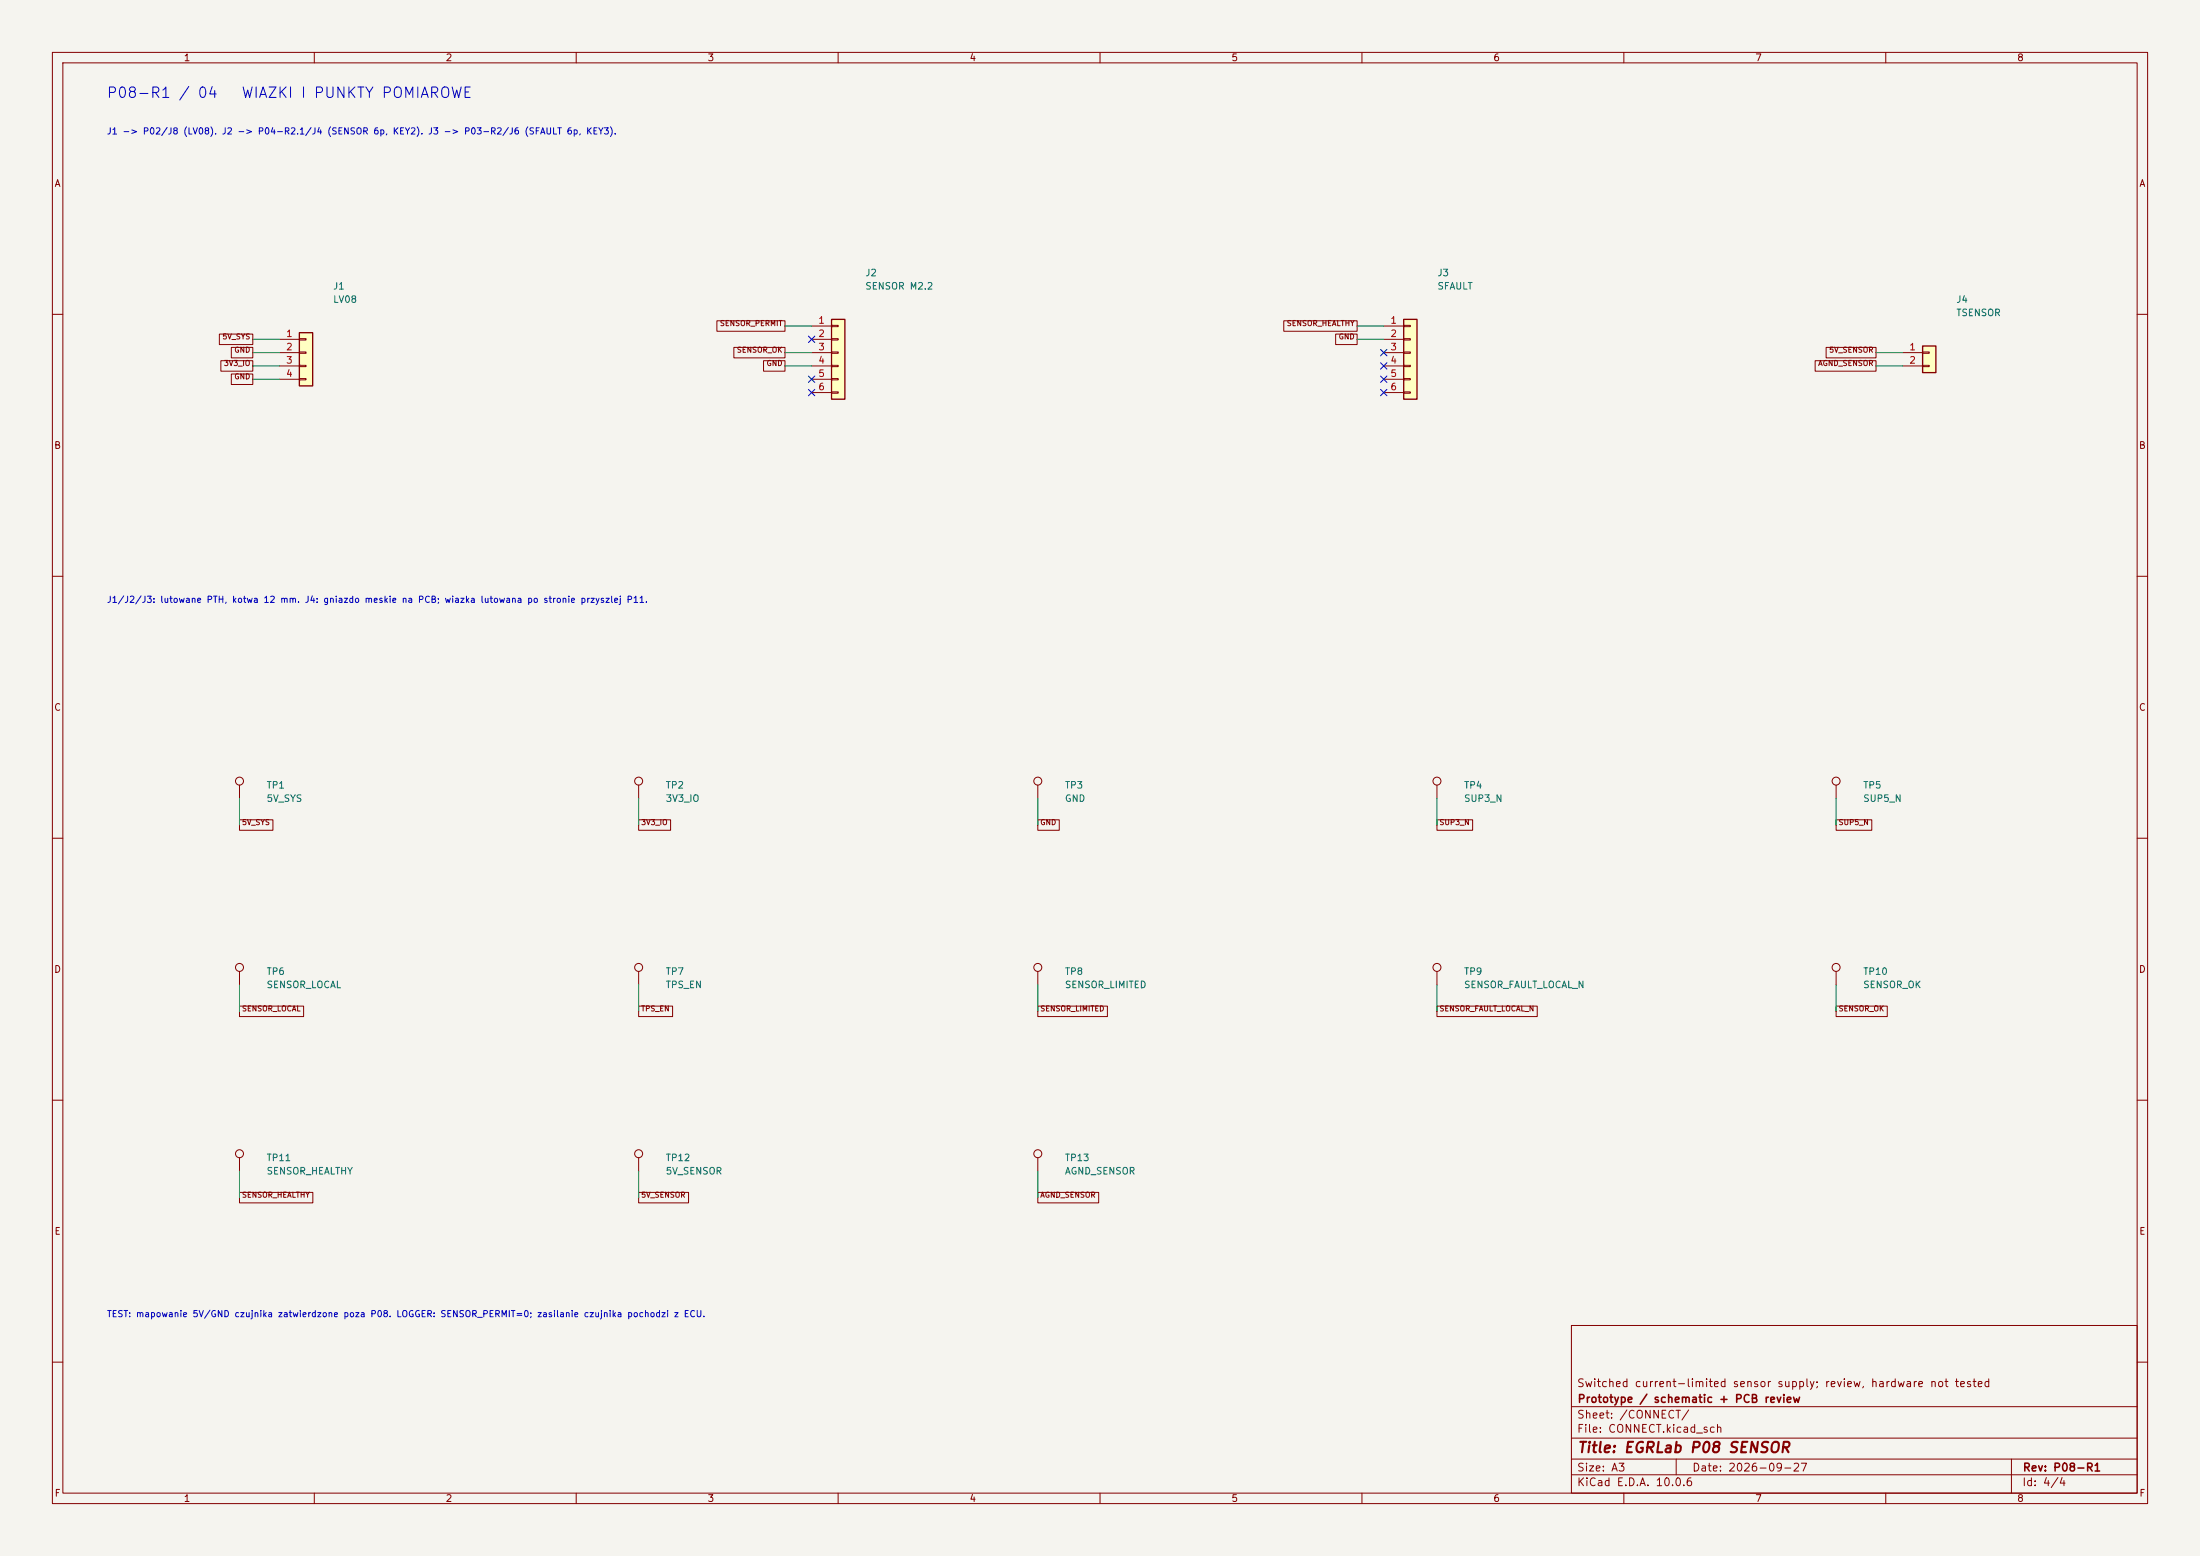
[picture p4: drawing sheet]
(kicad_sch (version 20250114) (generator "eeschema") (paper "A3") (title_block (title "EGRLab P08 SENSOR") (date "2026-09-27") (rev "P08-R1") (company "Prototype / schematic + PCB review") (comment 1 "Switched current-limited sensor supply; review, hardware not tested"))(lib_symbols (symbol "P08:Conn_01x04" (pin_names (offset 1.016) (hide yes)) (exclude_from_sim no) (in_bom yes) (on_board yes) (in_pos_files yes) (duplicate_pin_numbers_are_jumpers no) (symbol "Conn_01x04_1_1" (rectangle (start -1.27 3.81) (end 1.27 -6.35) (stroke (width 0.254) (type default)) (fill (type background))) (rectangle (start -1.27 2.667) (end 0 2.413) (stroke (width 0.1524) (type default)) (fill (type none))) (rectangle (start -1.27 0.127) (end 0 -0.127) (stroke (width 0.1524) (type default)) (fill (type none))) (rectangle (start -1.27 -2.413) (end 0 -2.667) (stroke (width 0.1524) (type default)) (fill (type none))) (rectangle (start -1.27 -4.953) (end 0 -5.207) (stroke (width 0.1524) (type default)) (fill (type none))) (pin passive line (at -5.08 2.54 0) (length 3.81) (name "Pin_1" (effects (font (size 1.27 1.27)))) (number "1" (effects (font (size 1.27 1.27))))) (pin passive line (at -5.08 0 0) (length 3.81) (name "Pin_2" (effects (font (size 1.27 1.27)))) (number "2" (effects (font (size 1.27 1.27))))) (pin passive line (at -5.08 -2.54 0) (length 3.81) (name "Pin_3" (effects (font (size 1.27 1.27)))) (number "3" (effects (font (size 1.27 1.27))))) (pin passive line (at -5.08 -5.08 0) (length 3.81) (name "Pin_4" (effects (font (size 1.27 1.27)))) (number "4" (effects (font (size 1.27 1.27)))))) (embedded_fonts no))(symbol "P08:Conn_01x06" (pin_names (offset 1.016) (hide yes)) (exclude_from_sim no) (in_bom yes) (on_board yes) (in_pos_files yes) (duplicate_pin_numbers_are_jumpers no) (symbol "Conn_01x06_1_1" (rectangle (start -1.27 6.35) (end 1.27 -8.89) (stroke (width 0.254) (type default)) (fill (type background))) (rectangle (start -1.27 5.207) (end 0 4.953) (stroke (width 0.1524) (type default)) (fill (type none))) (rectangle (start -1.27 2.667) (end 0 2.413) (stroke (width 0.1524) (type default)) (fill (type none))) (rectangle (start -1.27 0.127) (end 0 -0.127) (stroke (width 0.1524) (type default)) (fill (type none))) (rectangle (start -1.27 -2.413) (end 0 -2.667) (stroke (width 0.1524) (type default)) (fill (type none))) (rectangle (start -1.27 -4.953) (end 0 -5.207) (stroke (width 0.1524) (type default)) (fill (type none))) (rectangle (start -1.27 -7.493) (end 0 -7.747) (stroke (width 0.1524) (type default)) (fill (type none))) (pin passive line (at -5.08 5.08 0) (length 3.81) (name "Pin_1" (effects (font (size 1.27 1.27)))) (number "1" (effects (font (size 1.27 1.27))))) (pin passive line (at -5.08 2.54 0) (length 3.81) (name "Pin_2" (effects (font (size 1.27 1.27)))) (number "2" (effects (font (size 1.27 1.27))))) (pin passive line (at -5.08 0 0) (length 3.81) (name "Pin_3" (effects (font (size 1.27 1.27)))) (number "3" (effects (font (size 1.27 1.27))))) (pin passive line (at -5.08 -2.54 0) (length 3.81) (name "Pin_4" (effects (font (size 1.27 1.27)))) (number "4" (effects (font (size 1.27 1.27))))) (pin passive line (at -5.08 -5.08 0) (length 3.81) (name "Pin_5" (effects (font (size 1.27 1.27)))) (number "5" (effects (font (size 1.27 1.27))))) (pin passive line (at -5.08 -7.62 0) (length 3.81) (name "Pin_6" (effects (font (size 1.27 1.27)))) (number "6" (effects (font (size 1.27 1.27)))))) (embedded_fonts no))(symbol "P08:Conn_01x02" (pin_names (offset 1.016) (hide yes)) (exclude_from_sim no) (in_bom yes) (on_board yes) (in_pos_files yes) (duplicate_pin_numbers_are_jumpers no) (symbol "Conn_01x02_1_1" (rectangle (start -1.27 1.27) (end 1.27 -3.81) (stroke (width 0.254) (type default)) (fill (type background))) (rectangle (start -1.27 0.127) (end 0 -0.127) (stroke (width 0.1524) (type default)) (fill (type none))) (rectangle (start -1.27 -2.413) (end 0 -2.667) (stroke (width 0.1524) (type default)) (fill (type none))) (pin passive line (at -5.08 0 0) (length 3.81) (name "Pin_1" (effects (font (size 1.27 1.27)))) (number "1" (effects (font (size 1.27 1.27))))) (pin passive line (at -5.08 -2.54 0) (length 3.81) (name "Pin_2" (effects (font (size 1.27 1.27)))) (number "2" (effects (font (size 1.27 1.27)))))) (embedded_fonts no))(symbol "P08:TestPoint" (pin_numbers (hide yes)) (pin_names (offset 0.762) (hide yes)) (exclude_from_sim no) (in_bom yes) (on_board yes) (in_pos_files yes) (duplicate_pin_numbers_are_jumpers no) (symbol "TestPoint_0_1" (circle (center 0 3.302) (radius 0.762) (stroke (width 0) (type default)) (fill (type none)))) (symbol "TestPoint_1_1" (pin passive line (at 0 0 90) (length 2.54) (name "1" (effects (font (size 1.27 1.27)))) (number "1" (effects (font (size 1.27 1.27)))))) (embedded_fonts no)))(symbol (lib_id "P08:Conn_01x04") (at 58.42 67.31 0) (unit 1) (in_bom yes) (on_board yes) (dnp no) (property "Reference" "J1" (at 63.5 54.61 0) (effects (font (size 1.27 1.27)) (justify left))) (property "Value" "LV08" (at 63.5 57.15 0) (effects (font (size 1.27 1.27)) (justify left)))(property "Footprint" "P08:PTH_LV08" (at 58.42 67.31 0) (effects (font (size 1 1)) hide))(property "MPN" "Soldered harness" (at 58.42 67.31 0) (effects (font (size 1 1)) hide))(property "BaselineRef" "J_LV08B" (at 58.42 67.31 0) (effects (font (size 1 1)) hide))(property "Datasheet" "" (at 58.42 67.31 0) (effects (font (size 1 1)) hide))(pin "1")(pin "2")(pin "3")(pin "4"))(symbol (lib_id "P08:Conn_01x06") (at 160.02 67.31 0) (unit 1) (in_bom yes) (on_board yes) (dnp no) (property "Reference" "J2" (at 165.1 52.07 0) (effects (font (size 1.27 1.27)) (justify left))) (property "Value" "SENSOR M2.2" (at 165.1 54.61 0) (effects (font (size 1.27 1.27)) (justify left)))(property "Footprint" "P08:PTH_IDC6" (at 160.02 67.31 0) (effects (font (size 1 1)) hide))(property "MPN" "Soldered harness" (at 160.02 67.31 0) (effects (font (size 1 1)) hide))(property "BaselineRef" "J_SENSORB" (at 160.02 67.31 0) (effects (font (size 1 1)) hide))(property "Datasheet" "" (at 160.02 67.31 0) (effects (font (size 1 1)) hide))(pin "1")(pin "2")(pin "3")(pin "4")(pin "5")(pin "6"))(symbol (lib_id "P08:Conn_01x06") (at 269.24 67.31 0) (unit 1) (in_bom yes) (on_board yes) (dnp no) (property "Reference" "J3" (at 274.32 52.07 0) (effects (font (size 1.27 1.27)) (justify left))) (property "Value" "SFAULT" (at 274.32 54.61 0) (effects (font (size 1.27 1.27)) (justify left)))(property "Footprint" "P08:PTH_IDC6" (at 269.24 67.31 0) (effects (font (size 1 1)) hide))(property "MPN" "Soldered harness" (at 269.24 67.31 0) (effects (font (size 1 1)) hide))(property "BaselineRef" "J_SFAULTB" (at 269.24 67.31 0) (effects (font (size 1 1)) hide))(property "Datasheet" "" (at 269.24 67.31 0) (effects (font (size 1 1)) hide))(pin "1")(pin "2")(pin "3")(pin "4")(pin "5")(pin "6"))(symbol (lib_id "P08:Conn_01x02") (at 368.3 67.31 0) (unit 1) (in_bom yes) (on_board yes) (dnp no) (property "Reference" "J4" (at 373.38 57.15 0) (effects (font (size 1.27 1.27)) (justify left))) (property "Value" "TSENSOR" (at 373.38 59.69 0) (effects (font (size 1.27 1.27)) (justify left)))(property "Footprint" "Connector_Molex:Molex_Mini-Fit_Jr_5566-02A_2x01_P4.20mm_Vertical" (at 368.3 67.31 0) (effects (font (size 1 1)) hide))(property "MPN" "Molex 39-29-6028" (at 368.3 67.31 0) (effects (font (size 1 1)) hide))(property "BaselineRef" "J_TSENSORA" (at 368.3 67.31 0) (effects (font (size 1 1)) hide))(property "Datasheet" "https://www.molex.com/en-us/products/part-detail/39296028" (at 368.3 67.31 0) (effects (font (size 1 1)) hide))(pin "1")(pin "2"))(text "J1 -> P02/J8 (LV08). J2 -> P04-R2.1/J4 (SENSOR 6p, KEY2). J3 -> P03-R2/J6 (SFAULT 6p, KEY3)." (at 20.32 24.5872 0) (effects (font (size 1.2 1.2)) (justify left top)))(text "J1/J2/J3: lutowane PTH, kotwa 12 mm. J4: gniazdo meskie na PCB; wiazka lutowana po stronie przyszlej P11." (at 20.32 113.9952 0) (effects (font (size 1.2 1.2)) (justify left top)))(symbol (lib_id "P08:TestPoint") (at 45.72 152.4 0) (unit 1) (in_bom yes) (on_board yes) (dnp no) (property "Reference" "TP1" (at 50.8 149.86 0) (effects (font (size 1.27 1.27)) (justify left))) (property "Value" "5V_SYS" (at 50.8 152.4 0) (effects (font (size 1.27 1.27)) (justify left)))(property "Footprint" "P08:TestPad_1" (at 45.72 152.4 0) (effects (font (size 1 1)) hide))(property "MPN" "PCB test pad" (at 45.72 152.4 0) (effects (font (size 1 1)) hide))(property "BaselineRef" "ADD_TESTPAD" (at 45.72 152.4 0) (effects (font (size 1 1)) hide))(property "Datasheet" "" (at 45.72 152.4 0) (effects (font (size 1 1)) hide))(pin "1"))(symbol (lib_id "P08:TestPoint") (at 121.92 152.4 0) (unit 1) (in_bom yes) (on_board yes) (dnp no) (property "Reference" "TP2" (at 127.0 149.86 0) (effects (font (size 1.27 1.27)) (justify left))) (property "Value" "3V3_IO" (at 127.0 152.4 0) (effects (font (size 1.27 1.27)) (justify left)))(property "Footprint" "P08:TestPad_1" (at 121.92 152.4 0) (effects (font (size 1 1)) hide))(property "MPN" "PCB test pad" (at 121.92 152.4 0) (effects (font (size 1 1)) hide))(property "BaselineRef" "ADD_TESTPAD" (at 121.92 152.4 0) (effects (font (size 1 1)) hide))(property "Datasheet" "" (at 121.92 152.4 0) (effects (font (size 1 1)) hide))(pin "1"))(symbol (lib_id "P08:TestPoint") (at 198.12 152.4 0) (unit 1) (in_bom yes) (on_board yes) (dnp no) (property "Reference" "TP3" (at 203.2 149.86 0) (effects (font (size 1.27 1.27)) (justify left))) (property "Value" "GND" (at 203.2 152.4 0) (effects (font (size 1.27 1.27)) (justify left)))(property "Footprint" "P08:TestPad_1" (at 198.12 152.4 0) (effects (font (size 1 1)) hide))(property "MPN" "PCB test pad" (at 198.12 152.4 0) (effects (font (size 1 1)) hide))(property "BaselineRef" "ADD_TESTPAD" (at 198.12 152.4 0) (effects (font (size 1 1)) hide))(property "Datasheet" "" (at 198.12 152.4 0) (effects (font (size 1 1)) hide))(pin "1"))(symbol (lib_id "P08:TestPoint") (at 274.32 152.4 0) (unit 1) (in_bom yes) (on_board yes) (dnp no) (property "Reference" "TP4" (at 279.4 149.86 0) (effects (font (size 1.27 1.27)) (justify left))) (property "Value" "SUP3_N" (at 279.4 152.4 0) (effects (font (size 1.27 1.27)) (justify left)))(property "Footprint" "P08:TestPad_1" (at 274.32 152.4 0) (effects (font (size 1 1)) hide))(property "MPN" "PCB test pad" (at 274.32 152.4 0) (effects (font (size 1 1)) hide))(property "BaselineRef" "ADD_TESTPAD" (at 274.32 152.4 0) (effects (font (size 1 1)) hide))(property "Datasheet" "" (at 274.32 152.4 0) (effects (font (size 1 1)) hide))(pin "1"))(symbol (lib_id "P08:TestPoint") (at 350.52 152.4 0) (unit 1) (in_bom yes) (on_board yes) (dnp no) (property "Reference" "TP5" (at 355.6 149.86 0) (effects (font (size 1.27 1.27)) (justify left))) (property "Value" "SUP5_N" (at 355.6 152.4 0) (effects (font (size 1.27 1.27)) (justify left)))(property "Footprint" "P08:TestPad_1" (at 350.52 152.4 0) (effects (font (size 1 1)) hide))(property "MPN" "PCB test pad" (at 350.52 152.4 0) (effects (font (size 1 1)) hide))(property "BaselineRef" "ADD_TESTPAD" (at 350.52 152.4 0) (effects (font (size 1 1)) hide))(property "Datasheet" "" (at 350.52 152.4 0) (effects (font (size 1 1)) hide))(pin "1"))(symbol (lib_id "P08:TestPoint") (at 45.72 187.96 0) (unit 1) (in_bom yes) (on_board yes) (dnp no) (property "Reference" "TP6" (at 50.8 185.42 0) (effects (font (size 1.27 1.27)) (justify left))) (property "Value" "SENSOR_LOCAL" (at 50.8 187.95999999999998 0) (effects (font (size 1.27 1.27)) (justify left)))(property "Footprint" "P08:TestPad_1" (at 45.72 187.96 0) (effects (font (size 1 1)) hide))(property "MPN" "PCB test pad" (at 45.72 187.96 0) (effects (font (size 1 1)) hide))(property "BaselineRef" "ADD_TESTPAD" (at 45.72 187.96 0) (effects (font (size 1 1)) hide))(property "Datasheet" "" (at 45.72 187.96 0) (effects (font (size 1 1)) hide))(pin "1"))(symbol (lib_id "P08:TestPoint") (at 121.92 187.96 0) (unit 1) (in_bom yes) (on_board yes) (dnp no) (property "Reference" "TP7" (at 127.0 185.42 0) (effects (font (size 1.27 1.27)) (justify left))) (property "Value" "TPS_EN" (at 127.0 187.95999999999998 0) (effects (font (size 1.27 1.27)) (justify left)))(property "Footprint" "P08:TestPad_1" (at 121.92 187.96 0) (effects (font (size 1 1)) hide))(property "MPN" "PCB test pad" (at 121.92 187.96 0) (effects (font (size 1 1)) hide))(property "BaselineRef" "ADD_TESTPAD" (at 121.92 187.96 0) (effects (font (size 1 1)) hide))(property "Datasheet" "" (at 121.92 187.96 0) (effects (font (size 1 1)) hide))(pin "1"))(symbol (lib_id "P08:TestPoint") (at 198.12 187.96 0) (unit 1) (in_bom yes) (on_board yes) (dnp no) (property "Reference" "TP8" (at 203.2 185.42 0) (effects (font (size 1.27 1.27)) (justify left))) (property "Value" "SENSOR_LIMITED" (at 203.2 187.95999999999998 0) (effects (font (size 1.27 1.27)) (justify left)))(property "Footprint" "P08:TestPad_1" (at 198.12 187.96 0) (effects (font (size 1 1)) hide))(property "MPN" "PCB test pad" (at 198.12 187.96 0) (effects (font (size 1 1)) hide))(property "BaselineRef" "ADD_TESTPAD" (at 198.12 187.96 0) (effects (font (size 1 1)) hide))(property "Datasheet" "" (at 198.12 187.96 0) (effects (font (size 1 1)) hide))(pin "1"))(symbol (lib_id "P08:TestPoint") (at 274.32 187.96 0) (unit 1) (in_bom yes) (on_board yes) (dnp no) (property "Reference" "TP9" (at 279.4 185.42 0) (effects (font (size 1.27 1.27)) (justify left))) (property "Value" "SENSOR_FAULT_LOCAL_N" (at 279.4 187.95999999999998 0) (effects (font (size 1.27 1.27)) (justify left)))(property "Footprint" "P08:TestPad_1" (at 274.32 187.96 0) (effects (font (size 1 1)) hide))(property "MPN" "PCB test pad" (at 274.32 187.96 0) (effects (font (size 1 1)) hide))(property "BaselineRef" "ADD_TESTPAD" (at 274.32 187.96 0) (effects (font (size 1 1)) hide))(property "Datasheet" "" (at 274.32 187.96 0) (effects (font (size 1 1)) hide))(pin "1"))(symbol (lib_id "P08:TestPoint") (at 350.52 187.96 0) (unit 1) (in_bom yes) (on_board yes) (dnp no) (property "Reference" "TP10" (at 355.6 185.42 0) (effects (font (size 1.27 1.27)) (justify left))) (property "Value" "SENSOR_OK" (at 355.6 187.95999999999998 0) (effects (font (size 1.27 1.27)) (justify left)))(property "Footprint" "P08:TestPad_1" (at 350.52 187.96 0) (effects (font (size 1 1)) hide))(property "MPN" "PCB test pad" (at 350.52 187.96 0) (effects (font (size 1 1)) hide))(property "BaselineRef" "ADD_TESTPAD" (at 350.52 187.96 0) (effects (font (size 1 1)) hide))(property "Datasheet" "" (at 350.52 187.96 0) (effects (font (size 1 1)) hide))(pin "1"))(symbol (lib_id "P08:TestPoint") (at 45.72 223.52 0) (unit 1) (in_bom yes) (on_board yes) (dnp no) (property "Reference" "TP11" (at 50.8 220.98 0) (effects (font (size 1.27 1.27)) (justify left))) (property "Value" "SENSOR_HEALTHY" (at 50.8 223.51999999999998 0) (effects (font (size 1.27 1.27)) (justify left)))(property "Footprint" "P08:TestPad_1" (at 45.72 223.52 0) (effects (font (size 1 1)) hide))(property "MPN" "PCB test pad" (at 45.72 223.52 0) (effects (font (size 1 1)) hide))(property "BaselineRef" "ADD_TESTPAD" (at 45.72 223.52 0) (effects (font (size 1 1)) hide))(property "Datasheet" "" (at 45.72 223.52 0) (effects (font (size 1 1)) hide))(pin "1"))(symbol (lib_id "P08:TestPoint") (at 121.92 223.52 0) (unit 1) (in_bom yes) (on_board yes) (dnp no) (property "Reference" "TP12" (at 127.0 220.98 0) (effects (font (size 1.27 1.27)) (justify left))) (property "Value" "5V_SENSOR" (at 127.0 223.51999999999998 0) (effects (font (size 1.27 1.27)) (justify left)))(property "Footprint" "P08:TestPad_1" (at 121.92 223.52 0) (effects (font (size 1 1)) hide))(property "MPN" "PCB test pad" (at 121.92 223.52 0) (effects (font (size 1 1)) hide))(property "BaselineRef" "ADD_TESTPAD" (at 121.92 223.52 0) (effects (font (size 1 1)) hide))(property "Datasheet" "" (at 121.92 223.52 0) (effects (font (size 1 1)) hide))(pin "1"))(symbol (lib_id "P08:TestPoint") (at 198.12 223.52 0) (unit 1) (in_bom yes) (on_board yes) (dnp no) (property "Reference" "TP13" (at 203.2 220.98 0) (effects (font (size 1.27 1.27)) (justify left))) (property "Value" "AGND_SENSOR" (at 203.2 223.51999999999998 0) (effects (font (size 1.27 1.27)) (justify left)))(property "Footprint" "P08:TestPad_1" (at 198.12 223.52 0) (effects (font (size 1 1)) hide))(property "MPN" "PCB test pad" (at 198.12 223.52 0) (effects (font (size 1 1)) hide))(property "BaselineRef" "ADD_TESTPAD" (at 198.12 223.52 0) (effects (font (size 1 1)) hide))(property "Datasheet" "" (at 198.12 223.52 0) (effects (font (size 1 1)) hide))(pin "1"))(text "TEST: mapowanie 5V/GND czujnika zatwierdzone poza P08. LOGGER: SENSOR_PERMIT=0; zasilanie czujnika pochodzi z ECU." (at 20.32 250.3424 0) (effects (font (size 1.2 1.2)) (justify left top)))(text "P08-R1 / 04   WIAZKI I PUNKTY POMIAROWE" (at 20.32 16.764 0) (effects (font (size 2 2)) (justify left top)))(wire (pts (xy 53.34 64.77) (xy 48.26 64.77)) (stroke (width 0) (type default)))(global_label "5V_SYS" (shape passive) (at 48.26 64.77 0) (effects (font (size 1 1)) (justify right bottom)))(wire (pts (xy 53.34 67.31) (xy 48.26 67.31)) (stroke (width 0) (type default)))(global_label "GND" (shape passive) (at 48.26 67.31 0) (effects (font (size 1 1)) (justify right bottom)))(wire (pts (xy 53.34 69.85) (xy 48.26 69.85)) (stroke (width 0) (type default)))(global_label "3V3_IO" (shape passive) (at 48.26 69.85 0) (effects (font (size 1 1)) (justify right bottom)))(wire (pts (xy 53.34 72.39) (xy 48.26 72.39)) (stroke (width 0) (type default)))(global_label "GND" (shape passive) (at 48.26 72.39 0) (effects (font (size 1 1)) (justify right bottom)))(wire (pts (xy 154.94 62.23) (xy 149.86 62.23)) (stroke (width 0) (type default)))(global_label "SENSOR_PERMIT" (shape passive) (at 149.86 62.23 0) (effects (font (size 1 1)) (justify right bottom)))(no_connect (at 154.94 64.77))(wire (pts (xy 154.94 67.31) (xy 149.86 67.31)) (stroke (width 0) (type default)))(global_label "SENSOR_OK" (shape passive) (at 149.86 67.31 0) (effects (font (size 1 1)) (justify right bottom)))(wire (pts (xy 154.94 69.85) (xy 149.86 69.85)) (stroke (width 0) (type default)))(global_label "GND" (shape passive) (at 149.86 69.85 0) (effects (font (size 1 1)) (justify right bottom)))(no_connect (at 154.94 72.39))(no_connect (at 154.94 74.93))(wire (pts (xy 264.16 62.23) (xy 259.08 62.23)) (stroke (width 0) (type default)))(global_label "SENSOR_HEALTHY" (shape passive) (at 259.08 62.23 0) (effects (font (size 1 1)) (justify right bottom)))(wire (pts (xy 264.16 64.77) (xy 259.08 64.77)) (stroke (width 0) (type default)))(global_label "GND" (shape passive) (at 259.08 64.77 0) (effects (font (size 1 1)) (justify right bottom)))(no_connect (at 264.16 67.31))(no_connect (at 264.16 69.85))(no_connect (at 264.16 72.39))(no_connect (at 264.16 74.93))(wire (pts (xy 363.22 67.31) (xy 358.14 67.31)) (stroke (width 0) (type default)))(global_label "5V_SENSOR" (shape passive) (at 358.14 67.31 0) (effects (font (size 1 1)) (justify right bottom)))(wire (pts (xy 363.22 69.85) (xy 358.14 69.85)) (stroke (width 0) (type default)))(global_label "AGND_SENSOR" (shape passive) (at 358.14 69.85 0) (effects (font (size 1 1)) (justify right bottom)))(wire (pts (xy 45.72 152.4) (xy 45.72 157.48)) (stroke (width 0) (type default)))(global_label "5V_SYS" (shape passive) (at 45.72 157.48 0) (effects (font (size 1 1)) (justify left bottom)))(wire (pts (xy 121.92 152.4) (xy 121.92 157.48)) (stroke (width 0) (type default)))(global_label "3V3_IO" (shape passive) (at 121.92 157.48 0) (effects (font (size 1 1)) (justify left bottom)))(wire (pts (xy 198.12 152.4) (xy 198.12 157.48)) (stroke (width 0) (type default)))(global_label "GND" (shape passive) (at 198.12 157.48 0) (effects (font (size 1 1)) (justify left bottom)))(wire (pts (xy 274.32 152.4) (xy 274.32 157.48)) (stroke (width 0) (type default)))(global_label "SUP3_N" (shape passive) (at 274.32 157.48 0) (effects (font (size 1 1)) (justify left bottom)))(wire (pts (xy 350.52 152.4) (xy 350.52 157.48)) (stroke (width 0) (type default)))(global_label "SUP5_N" (shape passive) (at 350.52 157.48 0) (effects (font (size 1 1)) (justify left bottom)))(wire (pts (xy 45.72 187.96) (xy 45.72 193.04)) (stroke (width 0) (type default)))(global_label "SENSOR_LOCAL" (shape passive) (at 45.72 193.04 0) (effects (font (size 1 1)) (justify left bottom)))(wire (pts (xy 121.92 187.96) (xy 121.92 193.04)) (stroke (width 0) (type default)))(global_label "TPS_EN" (shape passive) (at 121.92 193.04 0) (effects (font (size 1 1)) (justify left bottom)))(wire (pts (xy 198.12 187.96) (xy 198.12 193.04)) (stroke (width 0) (type default)))(global_label "SENSOR_LIMITED" (shape passive) (at 198.12 193.04 0) (effects (font (size 1 1)) (justify left bottom)))(wire (pts (xy 274.32 187.96) (xy 274.32 193.04)) (stroke (width 0) (type default)))(global_label "SENSOR_FAULT_LOCAL_N" (shape passive) (at 274.32 193.04 0) (effects (font (size 1 1)) (justify left bottom)))(wire (pts (xy 350.52 187.96) (xy 350.52 193.04)) (stroke (width 0) (type default)))(global_label "SENSOR_OK" (shape passive) (at 350.52 193.04 0) (effects (font (size 1 1)) (justify left bottom)))(wire (pts (xy 45.72 223.52) (xy 45.72 228.6)) (stroke (width 0) (type default)))(global_label "SENSOR_HEALTHY" (shape passive) (at 45.72 228.6 0) (effects (font (size 1 1)) (justify left bottom)))(wire (pts (xy 121.92 223.52) (xy 121.92 228.6)) (stroke (width 0) (type default)))(global_label "5V_SENSOR" (shape passive) (at 121.92 228.6 0) (effects (font (size 1 1)) (justify left bottom)))(wire (pts (xy 198.12 223.52) (xy 198.12 228.6)) (stroke (width 0) (type default)))(global_label "AGND_SENSOR" (shape passive) (at 198.12 228.6 0) (effects (font (size 1 1)) (justify left bottom))))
